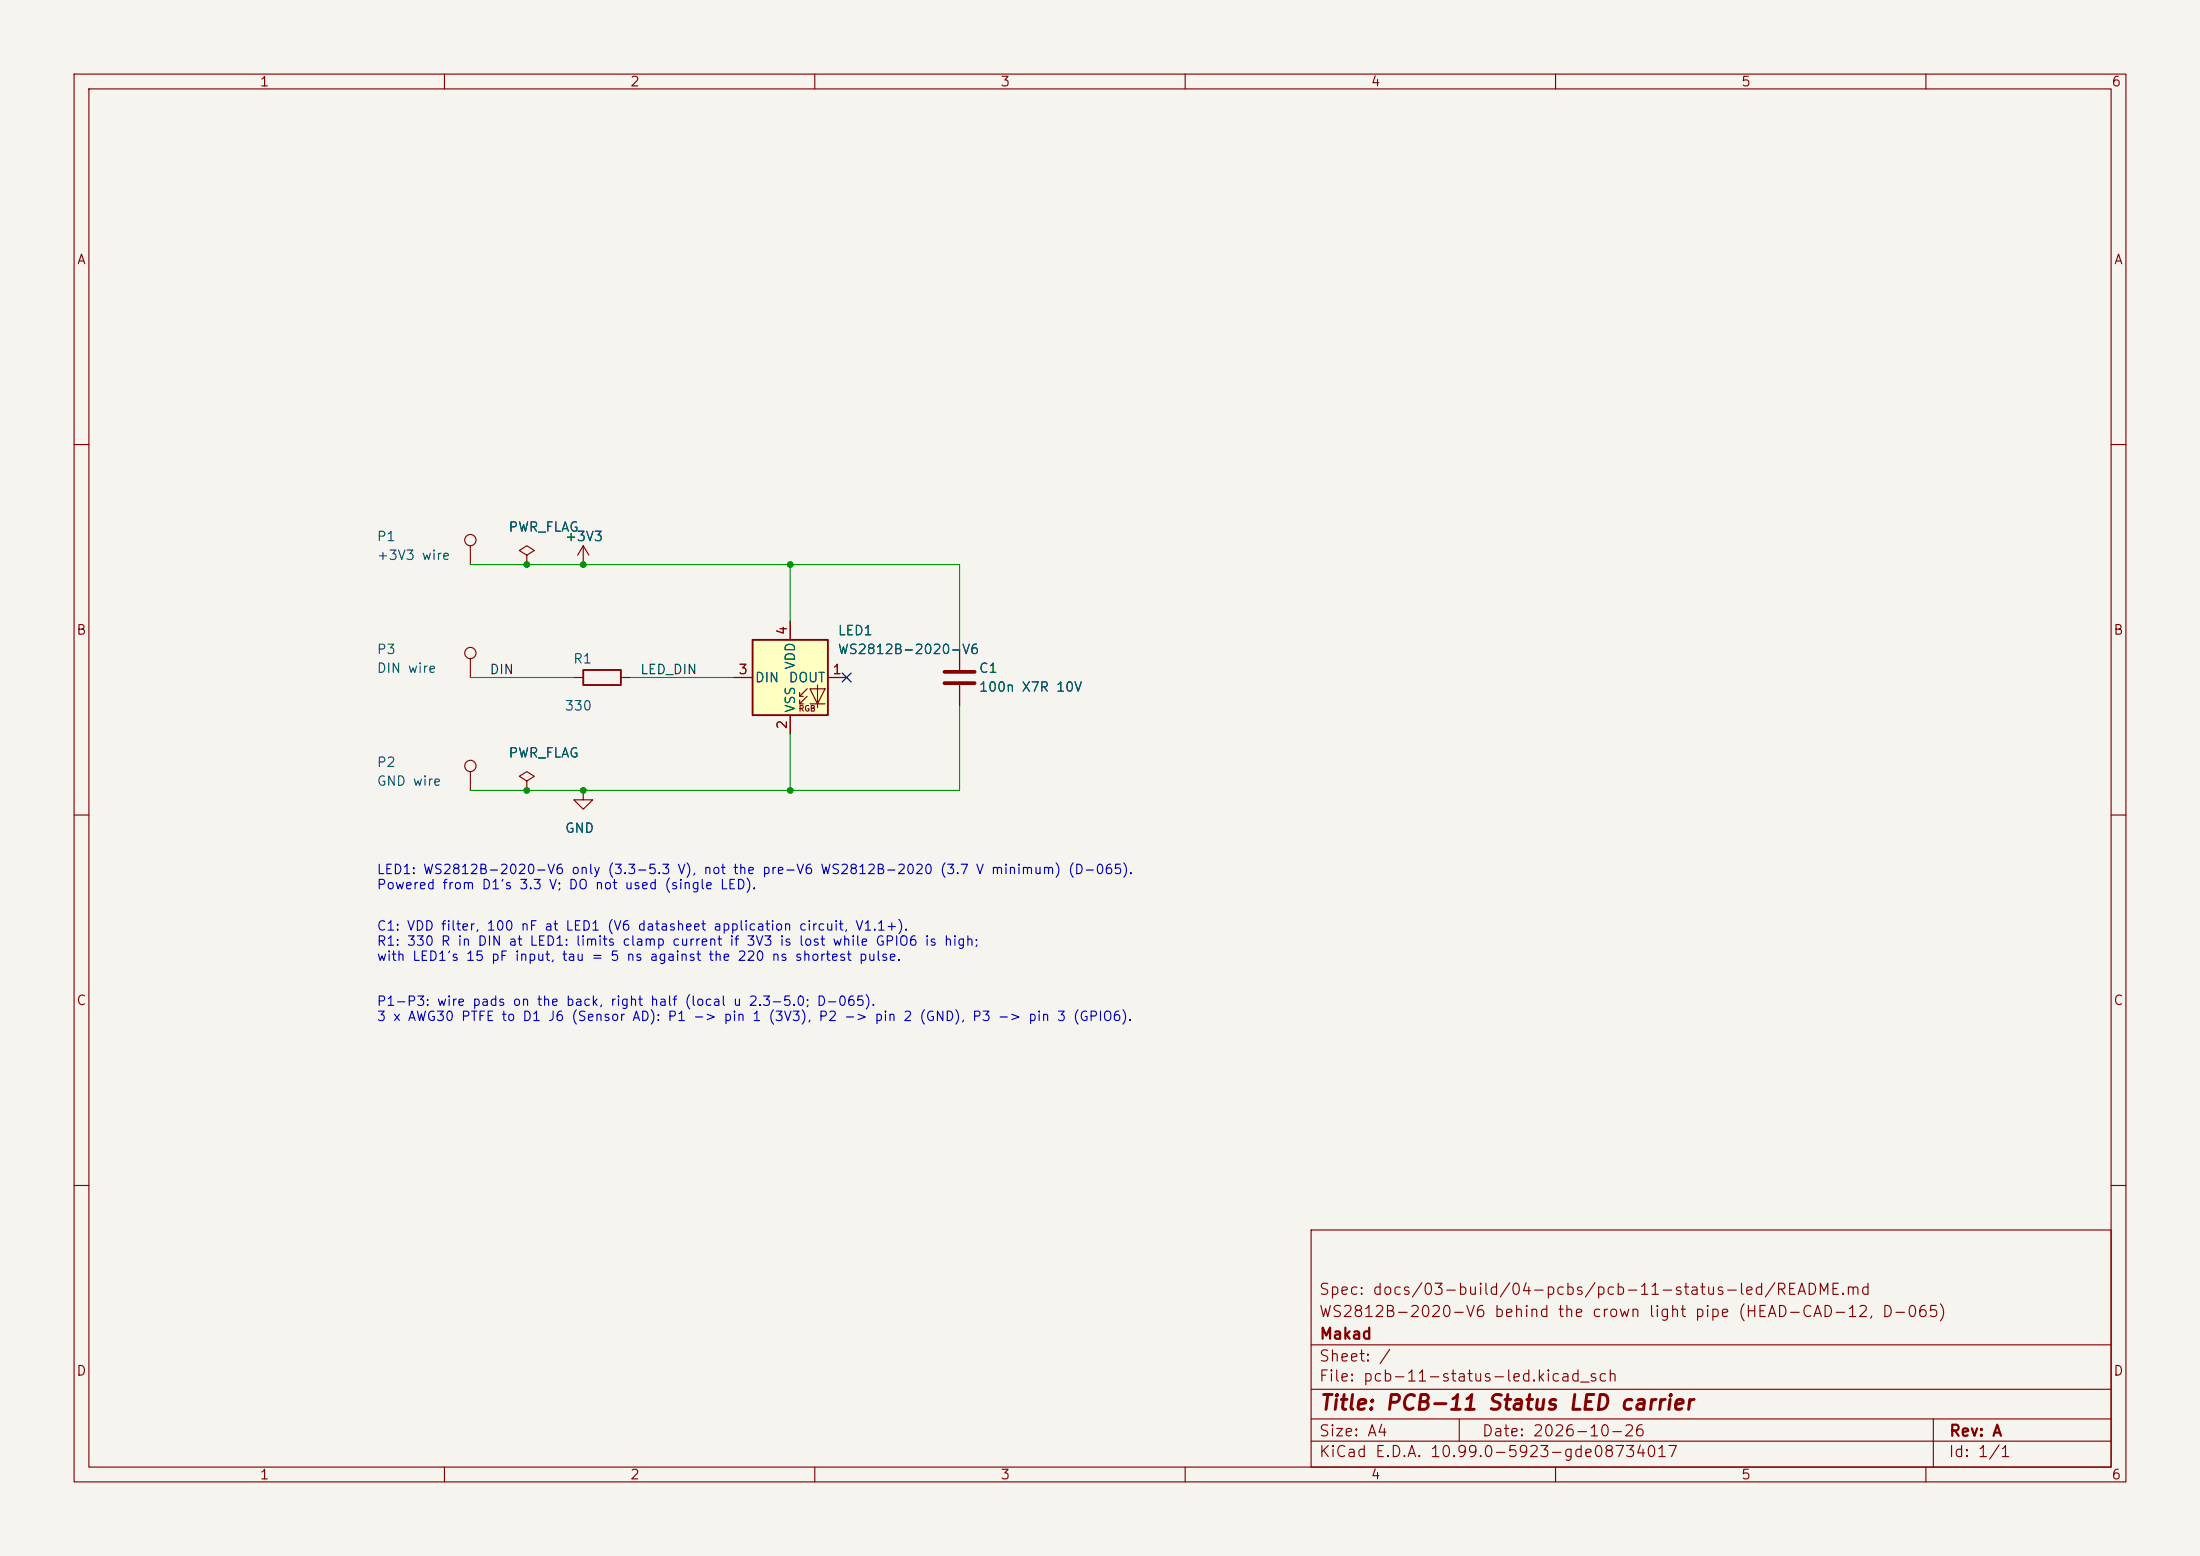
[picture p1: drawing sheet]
(kicad_sch (version 20251024) (generator "eeschema") (generator_version "10.0") (paper "A4") (title_block (title "PCB-11 Status LED carrier") (date "2026-10-26") (rev "A") (company "Makad") (comment 1 "WS2812B-2020-V6 behind the crown light pipe (HEAD-CAD-12, D-065)") (comment 2 "Spec: docs/03-build/04-pcbs/pcb-11-status-led/README.md")) (lib_symbols (symbol "LED:WS2812B-2020"
  (pin_names
   (offset 0.254))
  (exclude_from_sim no)
  (in_bom yes)
  (on_board yes)
  (in_pos_files yes)
  (duplicate_pin_numbers_are_jumpers no)
  (property "Reference" "D" (at 5.08 5.715 0) (show_name no) (do_not_autoplace no) (effects (font (size 1.27 1.27)) (justify right bottom)))
  (property "Value" "WS2812B-2020" (at 1.27 -5.715 0) (show_name no) (do_not_autoplace no) (effects (font (size 1.27 1.27)) (justify left top)))
  (property "Footprint" "LED_SMD:LED_WS2812B-2020_PLCC4_2.0x2.0mm" (at 1.27 -7.62 0) (show_name no) (do_not_autoplace no) (hide yes) (effects (font (size 1.27 1.27)) (justify left top)))
  (property "Datasheet" "https://cdn-shop.adafruit.com/product-files/4684/4684_WS2812B-2020_V1.3_EN.pdf" (at 2.54 -9.525 0) (show_name no) (do_not_autoplace no) (hide yes) (effects (font (size 1.27 1.27)) (justify left top)))
  (property "Description" "RGB LED with integrated controller, 2.0 x 2.0 mm, 12 mA" (at 0 0 0) (show_name no) (do_not_autoplace no) (hide yes) (effects (font (size 1.27 1.27))))
  (symbol "WS2812B-2020_0_0"
   (text "RGB" (at 2.286 -4.191 0) (effects (font (size 0.762 0.762)))))
  (symbol "WS2812B-2020_0_1"
   (polyline (pts (xy 1.27 -2.54) (xy 1.778 -2.54)) (stroke (width 0) (type default)) (fill (type none)))
   (polyline (pts (xy 1.27 -3.556) (xy 1.778 -3.556)) (stroke (width 0) (type default)) (fill (type none)))
   (polyline (pts (xy 2.286 -1.524) (xy 1.27 -2.54) (xy 1.27 -2.032)) (stroke (width 0) (type default)) (fill (type none)))
   (polyline (pts (xy 2.286 -2.54) (xy 1.27 -3.556) (xy 1.27 -3.048)) (stroke (width 0) (type default)) (fill (type none)))
   (polyline (pts (xy 3.683 -1.016) (xy 3.683 -3.556) (xy 3.683 -4.064)) (stroke (width 0) (type default)) (fill (type none)))
   (polyline (pts (xy 4.699 -1.524) (xy 2.667 -1.524) (xy 3.683 -3.556) (xy 4.699 -1.524)) (stroke (width 0) (type default)) (fill (type none)))
   (polyline (pts (xy 4.699 -3.556) (xy 2.667 -3.556)) (stroke (width 0) (type default)) (fill (type none)))
   (rectangle (start 5.08 5.08) (end -5.08 -5.08) (stroke (width 0.254) (type default)) (fill (type background))))
  (symbol "WS2812B-2020_1_1"
   (pin output line (at 7.62 0 180) (length 2.54) (name "DOUT" (effects (font (size 1.27 1.27)))) (number "1" (effects (font (size 1.27 1.27)))))
   (pin power_in line (at 0 -7.62 90) (length 2.54) (name "VSS" (effects (font (size 1.27 1.27)))) (number "2" (effects (font (size 1.27 1.27)))))
   (pin input line (at -7.62 0 0) (length 2.54) (name "DIN" (effects (font (size 1.27 1.27)))) (number "3" (effects (font (size 1.27 1.27)))))
   (pin power_in line (at 0 7.62 270) (length 2.54) (name "VDD" (effects (font (size 1.27 1.27)))) (number "4" (effects (font (size 1.27 1.27))))))
  (embedded_fonts no)) (symbol "Device:R" (pin_numbers (hide yes)) (pin_names (offset 0)) (exclude_from_sim no) (in_bom yes) (on_board yes) (in_pos_files yes) (duplicate_pin_numbers_are_jumpers no) (property "Reference" "R" (at 2.032 0 90) (show_name no) (do_not_autoplace no) (effects (font (size 1.27 1.27)))) (property "Value" "R" (at 0 0 90) (show_name no) (do_not_autoplace no) (effects (font (size 1.27 1.27)))) (property "Footprint" "" (at -1.778 0 90) (show_name no) (do_not_autoplace no) (hide yes) (effects (font (size 1.27 1.27)))) (property "Datasheet" "" (at 0 0 0) (show_name no) (do_not_autoplace no) (hide yes) (effects (font (size 1.27 1.27)))) (property "Description" "Resistor" (at 0 0 0) (show_name no) (do_not_autoplace no) (hide yes) (effects (font (size 1.27 1.27)))) (property "ki_keywords" "R res resistor" (at 0 0 0) (show_name no) (do_not_autoplace no) (hide yes) (effects (font (size 1.27 1.27)))) (property "ki_fp_filters" "R_*" (at 0 0 0) (show_name no) (do_not_autoplace no) (hide yes) (effects (font (size 1.27 1.27)))) (symbol "R_0_1" (rectangle (start -1.016 -2.54) (end 1.016 2.54) (stroke (width 0.254) (type default)) (fill (type none)))) (symbol "R_1_1" (pin passive line (at 0 3.81 270) (length 1.27) (name "" (effects (font (size 1.27 1.27)))) (number "1" (effects (font (size 1.27 1.27))))) (pin passive line (at 0 -3.81 90) (length 1.27) (name "" (effects (font (size 1.27 1.27)))) (number "2" (effects (font (size 1.27 1.27)))))) (embedded_fonts no)) (symbol "Device:C" (pin_numbers (hide yes)) (pin_names (offset 0.254)) (exclude_from_sim no) (in_bom yes) (on_board yes) (in_pos_files yes) (duplicate_pin_numbers_are_jumpers no) (property "Reference" "C" (at 0.635 2.54 0) (show_name no) (do_not_autoplace no) (effects (font (size 1.27 1.27)) (justify left))) (property "Value" "C" (at 0.635 -2.54 0) (show_name no) (do_not_autoplace no) (effects (font (size 1.27 1.27)) (justify left))) (property "Footprint" "" (at 0.9652 -3.81 0) (show_name no) (do_not_autoplace no) (hide yes) (effects (font (size 1.27 1.27)))) (property "Datasheet" "" (at 0 0 0) (show_name no) (do_not_autoplace no) (hide yes) (effects (font (size 1.27 1.27)))) (property "Description" "Unpolarized capacitor" (at 0 0 0) (show_name no) (do_not_autoplace no) (hide yes) (effects (font (size 1.27 1.27)))) (property "ki_keywords" "cap capacitor" (at 0 0 0) (show_name no) (do_not_autoplace no) (hide yes) (effects (font (size 1.27 1.27)))) (property "ki_fp_filters" "C_*" (at 0 0 0) (show_name no) (do_not_autoplace no) (hide yes) (effects (font (size 1.27 1.27)))) (symbol "C_0_1" (polyline (pts (xy -2.032 0.762) (xy 2.032 0.762)) (stroke (width 0.508) (type default)) (fill (type none))) (polyline (pts (xy -2.032 -0.762) (xy 2.032 -0.762)) (stroke (width 0.508) (type default)) (fill (type none)))) (symbol "C_1_1" (pin passive line (at 0 3.81 270) (length 2.794) (name "" (effects (font (size 1.27 1.27)))) (number "1" (effects (font (size 1.27 1.27))))) (pin passive line (at 0 -3.81 90) (length 2.794) (name "" (effects (font (size 1.27 1.27)))) (number "2" (effects (font (size 1.27 1.27)))))) (embedded_fonts no)) (symbol "Connector:TestPoint" (pin_numbers (hide yes)) (pin_names (offset 0.762) (hide yes)) (exclude_from_sim no) (in_bom yes) (on_board yes) (in_pos_files yes) (duplicate_pin_numbers_are_jumpers no) (property "Reference" "TP" (at 0 6.858 0) (show_name no) (do_not_autoplace no) (effects (font (size 1.27 1.27)))) (property "Value" "TestPoint" (at 0 5.08 0) (show_name no) (do_not_autoplace no) (effects (font (size 1.27 1.27)))) (property "Footprint" "" (at 5.08 0 0) (show_name no) (do_not_autoplace no) (hide yes) (effects (font (size 1.27 1.27)))) (property "Datasheet" "" (at 5.08 0 0) (show_name no) (do_not_autoplace no) (hide yes) (effects (font (size 1.27 1.27)))) (property "Description" "test point" (at 0 0 0) (show_name no) (do_not_autoplace no) (hide yes) (effects (font (size 1.27 1.27)))) (property "ki_keywords" "test point tp" (at 0 0 0) (show_name no) (do_not_autoplace no) (hide yes) (effects (font (size 1.27 1.27)))) (property "ki_fp_filters" "Pin* Test*" (at 0 0 0) (show_name no) (do_not_autoplace no) (hide yes) (effects (font (size 1.27 1.27)))) (symbol "TestPoint_0_1" (circle (center 0 3.302) (radius 0.762) (stroke (width 0) (type default)) (fill (type none)))) (symbol "TestPoint_1_1" (pin passive line (at 0 0 90) (length 2.54) (name "1" (effects (font (size 1.27 1.27)))) (number "1" (effects (font (size 1.27 1.27)))))) (embedded_fonts no)) (symbol "power:+3V3" (power global) (pin_numbers (hide yes)) (pin_names (offset 0) (hide yes)) (exclude_from_sim no) (in_bom yes) (on_board yes) (in_pos_files yes) (duplicate_pin_numbers_are_jumpers no) (property "Reference" "#PWR" (at 0 -3.81 0) (show_name no) (do_not_autoplace no) (hide yes) (effects (font (size 1.27 1.27)))) (property "Value" "+3V3" (at 0 3.556 0) (show_name no) (do_not_autoplace no) (effects (font (size 1.27 1.27)))) (property "Footprint" "" (at 0 0 0) (show_name no) (do_not_autoplace no) (hide yes) (effects (font (size 1.27 1.27)))) (property "Datasheet" "" (at 0 0 0) (show_name no) (do_not_autoplace no) (hide yes) (effects (font (size 1.27 1.27)))) (property "Description" "Power symbol creates a global label with name \"+3V3\"" (at 0 0 0) (show_name no) (do_not_autoplace no) (hide yes) (effects (font (size 1.27 1.27)))) (property "ki_keywords" "global power" (at 0 0 0) (show_name no) (do_not_autoplace no) (hide yes) (effects (font (size 1.27 1.27)))) (symbol "+3V3_0_1" (polyline (pts (xy -0.762 1.27) (xy 0 2.54)) (stroke (width 0) (type default)) (fill (type none))) (polyline (pts (xy 0 2.54) (xy 0.762 1.27)) (stroke (width 0) (type default)) (fill (type none))) (polyline (pts (xy 0 0) (xy 0 2.54)) (stroke (width 0) (type default)) (fill (type none)))) (symbol "+3V3_1_1" (pin power_in line (at 0 0 90) (length 0) (name "" (effects (font (size 1.27 1.27)))) (number "1" (effects (font (size 1.27 1.27)))))) (embedded_fonts no)) (symbol "power:GND" (power global) (pin_numbers (hide yes)) (pin_names (offset 0) (hide yes)) (exclude_from_sim no) (in_bom yes) (on_board yes) (in_pos_files yes) (duplicate_pin_numbers_are_jumpers no) (property "Reference" "#PWR" (at 0 -6.35 0) (show_name no) (do_not_autoplace no) (hide yes) (effects (font (size 1.27 1.27)))) (property "Value" "GND" (at 0 -3.81 0) (show_name no) (do_not_autoplace no) (effects (font (size 1.27 1.27)))) (property "Footprint" "" (at 0 0 0) (show_name no) (do_not_autoplace no) (hide yes) (effects (font (size 1.27 1.27)))) (property "Datasheet" "" (at 0 0 0) (show_name no) (do_not_autoplace no) (hide yes) (effects (font (size 1.27 1.27)))) (property "Description" "Power symbol creates a global label with name \"GND\" , ground" (at 0 0 0) (show_name no) (do_not_autoplace no) (hide yes) (effects (font (size 1.27 1.27)))) (property "ki_keywords" "global power" (at 0 0 0) (show_name no) (do_not_autoplace no) (hide yes) (effects (font (size 1.27 1.27)))) (symbol "GND_0_1" (polyline (pts (xy 0 0) (xy 0 -1.27) (xy 1.27 -1.27) (xy 0 -2.54) (xy -1.27 -1.27) (xy 0 -1.27)) (stroke (width 0) (type default)) (fill (type none)))) (symbol "GND_1_1" (pin power_in line (at 0 0 270) (length 0) (name "" (effects (font (size 1.27 1.27)))) (number "1" (effects (font (size 1.27 1.27)))))) (embedded_fonts no)) (symbol "power:PWR_FLAG" (power global) (pin_numbers (hide yes)) (pin_names (offset 0) (hide yes)) (exclude_from_sim no) (in_bom yes) (on_board yes) (in_pos_files yes) (duplicate_pin_numbers_are_jumpers no) (property "Reference" "#FLG" (at 0 1.905 0) (show_name no) (do_not_autoplace no) (hide yes) (effects (font (size 1.27 1.27)))) (property "Value" "PWR_FLAG" (at 0 3.81 0) (show_name no) (do_not_autoplace no) (effects (font (size 1.27 1.27)))) (property "Footprint" "" (at 0 0 0) (show_name no) (do_not_autoplace no) (hide yes) (effects (font (size 1.27 1.27)))) (property "Datasheet" "" (at 0 0 0) (show_name no) (do_not_autoplace no) (hide yes) (effects (font (size 1.27 1.27)))) (property "Description" "Special symbol for telling ERC where power comes from" (at 0 0 0) (show_name no) (do_not_autoplace no) (hide yes) (effects (font (size 1.27 1.27)))) (property "ki_keywords" "flag power" (at 0 0 0) (show_name no) (do_not_autoplace no) (hide yes) (effects (font (size 1.27 1.27)))) (symbol "PWR_FLAG_0_0" (pin power_out line (at 0 0 90) (length 0) (name "" (effects (font (size 1.27 1.27)))) (number "1" (effects (font (size 1.27 1.27)))))) (symbol "PWR_FLAG_0_1" (polyline (pts (xy 0 0) (xy 0 1.27) (xy -1.016 1.905) (xy 0 2.54) (xy 1.016 1.905) (xy 0 1.27)) (stroke (width 0) (type default)) (fill (type none)))) (embedded_fonts no))) (symbol (lib_id "LED:WS2812B-2020") (at 106.68 91.44 0) (unit 1) (exclude_from_sim no) (in_bom yes) (on_board yes) (dnp no) (property "Reference" "LED1" (at 113.03 85.09 0) (effects (font (size 1.27 1.27)) (justify left))) (property "Value" "WS2812B-2020-V6" (at 113.03 87.63 0) (effects (font (size 1.27 1.27)) (justify left))) (property "Footprint" "pcb11:LED_WS2812B-2020-V6" (at 106.68 91.44 0) (effects (font (size 1.27 1.27)) (hide yes))) (property "Datasheet" "https://addressable.wiki/datasheets/worldsemi/ws2812b-2020-v6-c52917434.pdf" (at 106.68 91.44 0) (effects (font (size 1.27 1.27)) (hide yes))) (property "MPN" "WS2812B-2020-V6" (at 106.68 91.44 0) (effects (font (size 1.27 1.27)) (hide yes))) (property "Manufacturer" "Worldsemi" (at 106.68 91.44 0) (effects (font (size 1.27 1.27)) (hide yes))) (property "LCSC" "C52917434" (at 106.68 91.44 0) (effects (font (size 1.27 1.27)) (hide yes))) (pin "1") (pin "2") (pin "3") (pin "4")) (symbol (lib_id "Device:C") (at 129.54 91.44 0) (unit 1) (exclude_from_sim no) (in_bom yes) (on_board yes) (dnp no) (property "Reference" "C1" (at 132.07999999999998 90.17 0) (effects (font (size 1.27 1.27)) (justify left))) (property "Value" "100n X7R 10V" (at 132.07999999999998 92.71 0) (effects (font (size 1.27 1.27)) (justify left))) (property "Footprint" "Capacitor_SMD:C_0402_1005Metric" (at 129.54 91.44 0) (effects (font (size 1.27 1.27)) (hide yes))) (property "Datasheet" "~" (at 129.54 91.44 0) (effects (font (size 1.27 1.27)) (hide yes))) (pin "1") (pin "2")) (symbol (lib_id "Device:R") (at 81.28 91.44 90) (unit 1) (exclude_from_sim no) (in_bom yes) (on_board yes) (dnp no) (property "Reference" "R1" (at 80.01 88.89999999999999 90) (effects (font (size 1.27 1.27)) (justify left))) (property "Value" "330" (at 80.01 95.25 90) (effects (font (size 1.27 1.27)) (justify left))) (property "Footprint" "Resistor_SMD:R_0402_1005Metric" (at 81.28 91.44 0) (effects (font (size 1.27 1.27)) (hide yes))) (property "Datasheet" "~" (at 81.28 91.44 0) (effects (font (size 1.27 1.27)) (hide yes))) (pin "1") (pin "2")) (symbol (lib_id "Connector:TestPoint") (at 63.5 76.2 0) (unit 1) (exclude_from_sim no) (in_bom no) (on_board yes) (dnp no) (property "Reference" "P1" (at 50.8 72.39 0) (effects (font (size 1.27 1.27)) (justify left))) (property "Value" "+3V3 wire" (at 50.8 74.93 0) (effects (font (size 1.27 1.27)) (justify left))) (property "Footprint" "pcb11:WirePad_0.8x1.2mm" (at 63.5 76.2 0) (effects (font (size 1.27 1.27)) (hide yes))) (property "Datasheet" "~" (at 63.5 76.2 0) (effects (font (size 1.27 1.27)) (hide yes))) (pin "1")) (symbol (lib_id "Connector:TestPoint") (at 63.5 91.44 0) (unit 1) (exclude_from_sim no) (in_bom no) (on_board yes) (dnp no) (property "Reference" "P3" (at 50.8 87.63 0) (effects (font (size 1.27 1.27)) (justify left))) (property "Value" "DIN wire" (at 50.8 90.17 0) (effects (font (size 1.27 1.27)) (justify left))) (property "Footprint" "pcb11:WirePad_0.8x1.2mm" (at 63.5 91.44 0) (effects (font (size 1.27 1.27)) (hide yes))) (property "Datasheet" "~" (at 63.5 91.44 0) (effects (font (size 1.27 1.27)) (hide yes))) (pin "1")) (symbol (lib_id "Connector:TestPoint") (at 63.5 106.68 0) (unit 1) (exclude_from_sim no) (in_bom no) (on_board yes) (dnp no) (property "Reference" "P2" (at 50.8 102.87 0) (effects (font (size 1.27 1.27)) (justify left))) (property "Value" "GND wire" (at 50.8 105.41000000000001 0) (effects (font (size 1.27 1.27)) (justify left))) (property "Footprint" "pcb11:WirePad_0.8x1.2mm" (at 63.5 106.68 0) (effects (font (size 1.27 1.27)) (hide yes))) (property "Datasheet" "~" (at 63.5 106.68 0) (effects (font (size 1.27 1.27)) (hide yes))) (pin "1")) (symbol (lib_id "power:+3V3") (at 78.74 76.2 0) (unit 1) (exclude_from_sim no) (in_bom no) (on_board no) (dnp no) (property "Reference" "#PWR01" (at 81.28 74.93 0) (effects (font (size 1.27 1.27)) (justify left) (hide yes))) (property "Value" "+3V3" (at 76.19999999999999 72.39 0) (effects (font (size 1.27 1.27)) (justify left))) (property "Footprint" "" (at 78.74 76.2 0) (effects (font (size 1.27 1.27)) (hide yes))) (property "Datasheet" "~" (at 78.74 76.2 0) (effects (font (size 1.27 1.27)) (hide yes))) (pin "1")) (symbol (lib_id "power:GND") (at 78.74 106.68 0) (unit 1) (exclude_from_sim no) (in_bom no) (on_board no) (dnp no) (property "Reference" "#PWR02" (at 81.28 105.41000000000001 0) (effects (font (size 1.27 1.27)) (justify left) (hide yes))) (property "Value" "GND" (at 76.19999999999999 111.76 0) (effects (font (size 1.27 1.27)) (justify left))) (property "Footprint" "" (at 78.74 106.68 0) (effects (font (size 1.27 1.27)) (hide yes))) (property "Datasheet" "~" (at 78.74 106.68 0) (effects (font (size 1.27 1.27)) (hide yes))) (pin "1")) (symbol (lib_id "power:PWR_FLAG") (at 71.12 76.2 0) (unit 1) (exclude_from_sim no) (in_bom no) (on_board no) (dnp no) (property "Reference" "#FLG01" (at 73.66000000000001 74.93 0) (effects (font (size 1.27 1.27)) (justify left) (hide yes))) (property "Value" "PWR_FLAG" (at 68.58 71.12 0) (effects (font (size 1.27 1.27)) (justify left))) (property "Footprint" "" (at 71.12 76.2 0) (effects (font (size 1.27 1.27)) (hide yes))) (property "Datasheet" "~" (at 71.12 76.2 0) (effects (font (size 1.27 1.27)) (hide yes))) (pin "1")) (symbol (lib_id "power:PWR_FLAG") (at 71.12 106.68 0) (unit 1) (exclude_from_sim no) (in_bom no) (on_board no) (dnp no) (property "Reference" "#FLG02" (at 73.66000000000001 105.41000000000001 0) (effects (font (size 1.27 1.27)) (justify left) (hide yes))) (property "Value" "PWR_FLAG" (at 68.58 101.60000000000001 0) (effects (font (size 1.27 1.27)) (justify left))) (property "Footprint" "" (at 71.12 106.68 0) (effects (font (size 1.27 1.27)) (hide yes))) (property "Datasheet" "~" (at 71.12 106.68 0) (effects (font (size 1.27 1.27)) (hide yes))) (pin "1")) (wire (pts (xy 63.5 76.2) (xy 71.12 76.2)) (stroke (width 0) (type default))) (wire (pts (xy 71.12 76.2) (xy 78.74 76.2)) (stroke (width 0) (type default))) (wire (pts (xy 78.74 76.2) (xy 106.68 76.2)) (stroke (width 0) (type default))) (wire (pts (xy 106.68 76.2) (xy 129.54 76.2)) (stroke (width 0) (type default))) (junction (at 71.12 76.2) (diameter 0) (color 0 0 0 0)) (junction (at 78.74 76.2) (diameter 0) (color 0 0 0 0)) (junction (at 106.68 76.2) (diameter 0) (color 0 0 0 0)) (wire (pts (xy 63.5 106.68) (xy 71.12 106.68)) (stroke (width 0) (type default))) (wire (pts (xy 71.12 106.68) (xy 78.74 106.68)) (stroke (width 0) (type default))) (wire (pts (xy 78.74 106.68) (xy 106.68 106.68)) (stroke (width 0) (type default))) (wire (pts (xy 106.68 106.68) (xy 129.54 106.68)) (stroke (width 0) (type default))) (junction (at 71.12 106.68) (diameter 0) (color 0 0 0 0)) (junction (at 78.74 106.68) (diameter 0) (color 0 0 0 0)) (junction (at 106.68 106.68) (diameter 0) (color 0 0 0 0)) (wire (pts (xy 106.68 83.82) (xy 106.68 76.2)) (stroke (width 0) (type default))) (wire (pts (xy 106.68 99.06) (xy 106.68 106.68)) (stroke (width 0) (type default))) (wire (pts (xy 129.54 87.63) (xy 129.54 76.2)) (stroke (width 0) (type default))) (wire (pts (xy 129.54 95.25) (xy 129.54 106.68)) (stroke (width 0) (type default))) (wire (pts (xy 63.5 91.44) (xy 77.47 91.44)) (stroke (width 0) (type default))) (wire (pts (xy 85.09 91.44) (xy 99.06 91.44)) (stroke (width 0) (type default))) (label "DIN" (at 66.04 91.44 0) (effects (font (size 1.27 1.27)) (justify left bottom))) (label "LED_DIN" (at 86.36 91.44 0) (effects (font (size 1.27 1.27)) (justify left bottom))) (no_connect (at 114.30000000000001 91.44)) (text "LED1: WS2812B-2020-V6 only (3.3-5.3 V), not the pre-V6 WS2812B-2020 (3.7 V minimum) (D-065).\nPowered from D1's 3.3 V; DO not used (single LED)." (exclude_from_sim no) (at 50.8 116.84 0) (effects (font (size 1.27 1.27)) (justify left top))) (text "C1: VDD filter, 100 nF at LED1 (V6 datasheet application circuit, V1.1+).\nR1: 330 R in DIN at LED1: limits clamp current if 3V3 is lost while GPIO6 is high;\nwith LED1's 15 pF input, tau = 5 ns against the 220 ns shortest pulse." (exclude_from_sim no) (at 50.8 124.46 0) (effects (font (size 1.27 1.27)) (justify left top))) (text "P1-P3: wire pads on the back, right half (local u 2.3-5.0; D-065).\n3 x AWG30 PTFE to D1 J6 (Sensor AD): P1 -> pin 1 (3V3), P2 -> pin 2 (GND), P3 -> pin 3 (GPIO6)." (exclude_from_sim no) (at 50.8 134.62 0) (effects (font (size 1.27 1.27)) (justify left top))) (sheet_instances (path "" (page "1"))))
